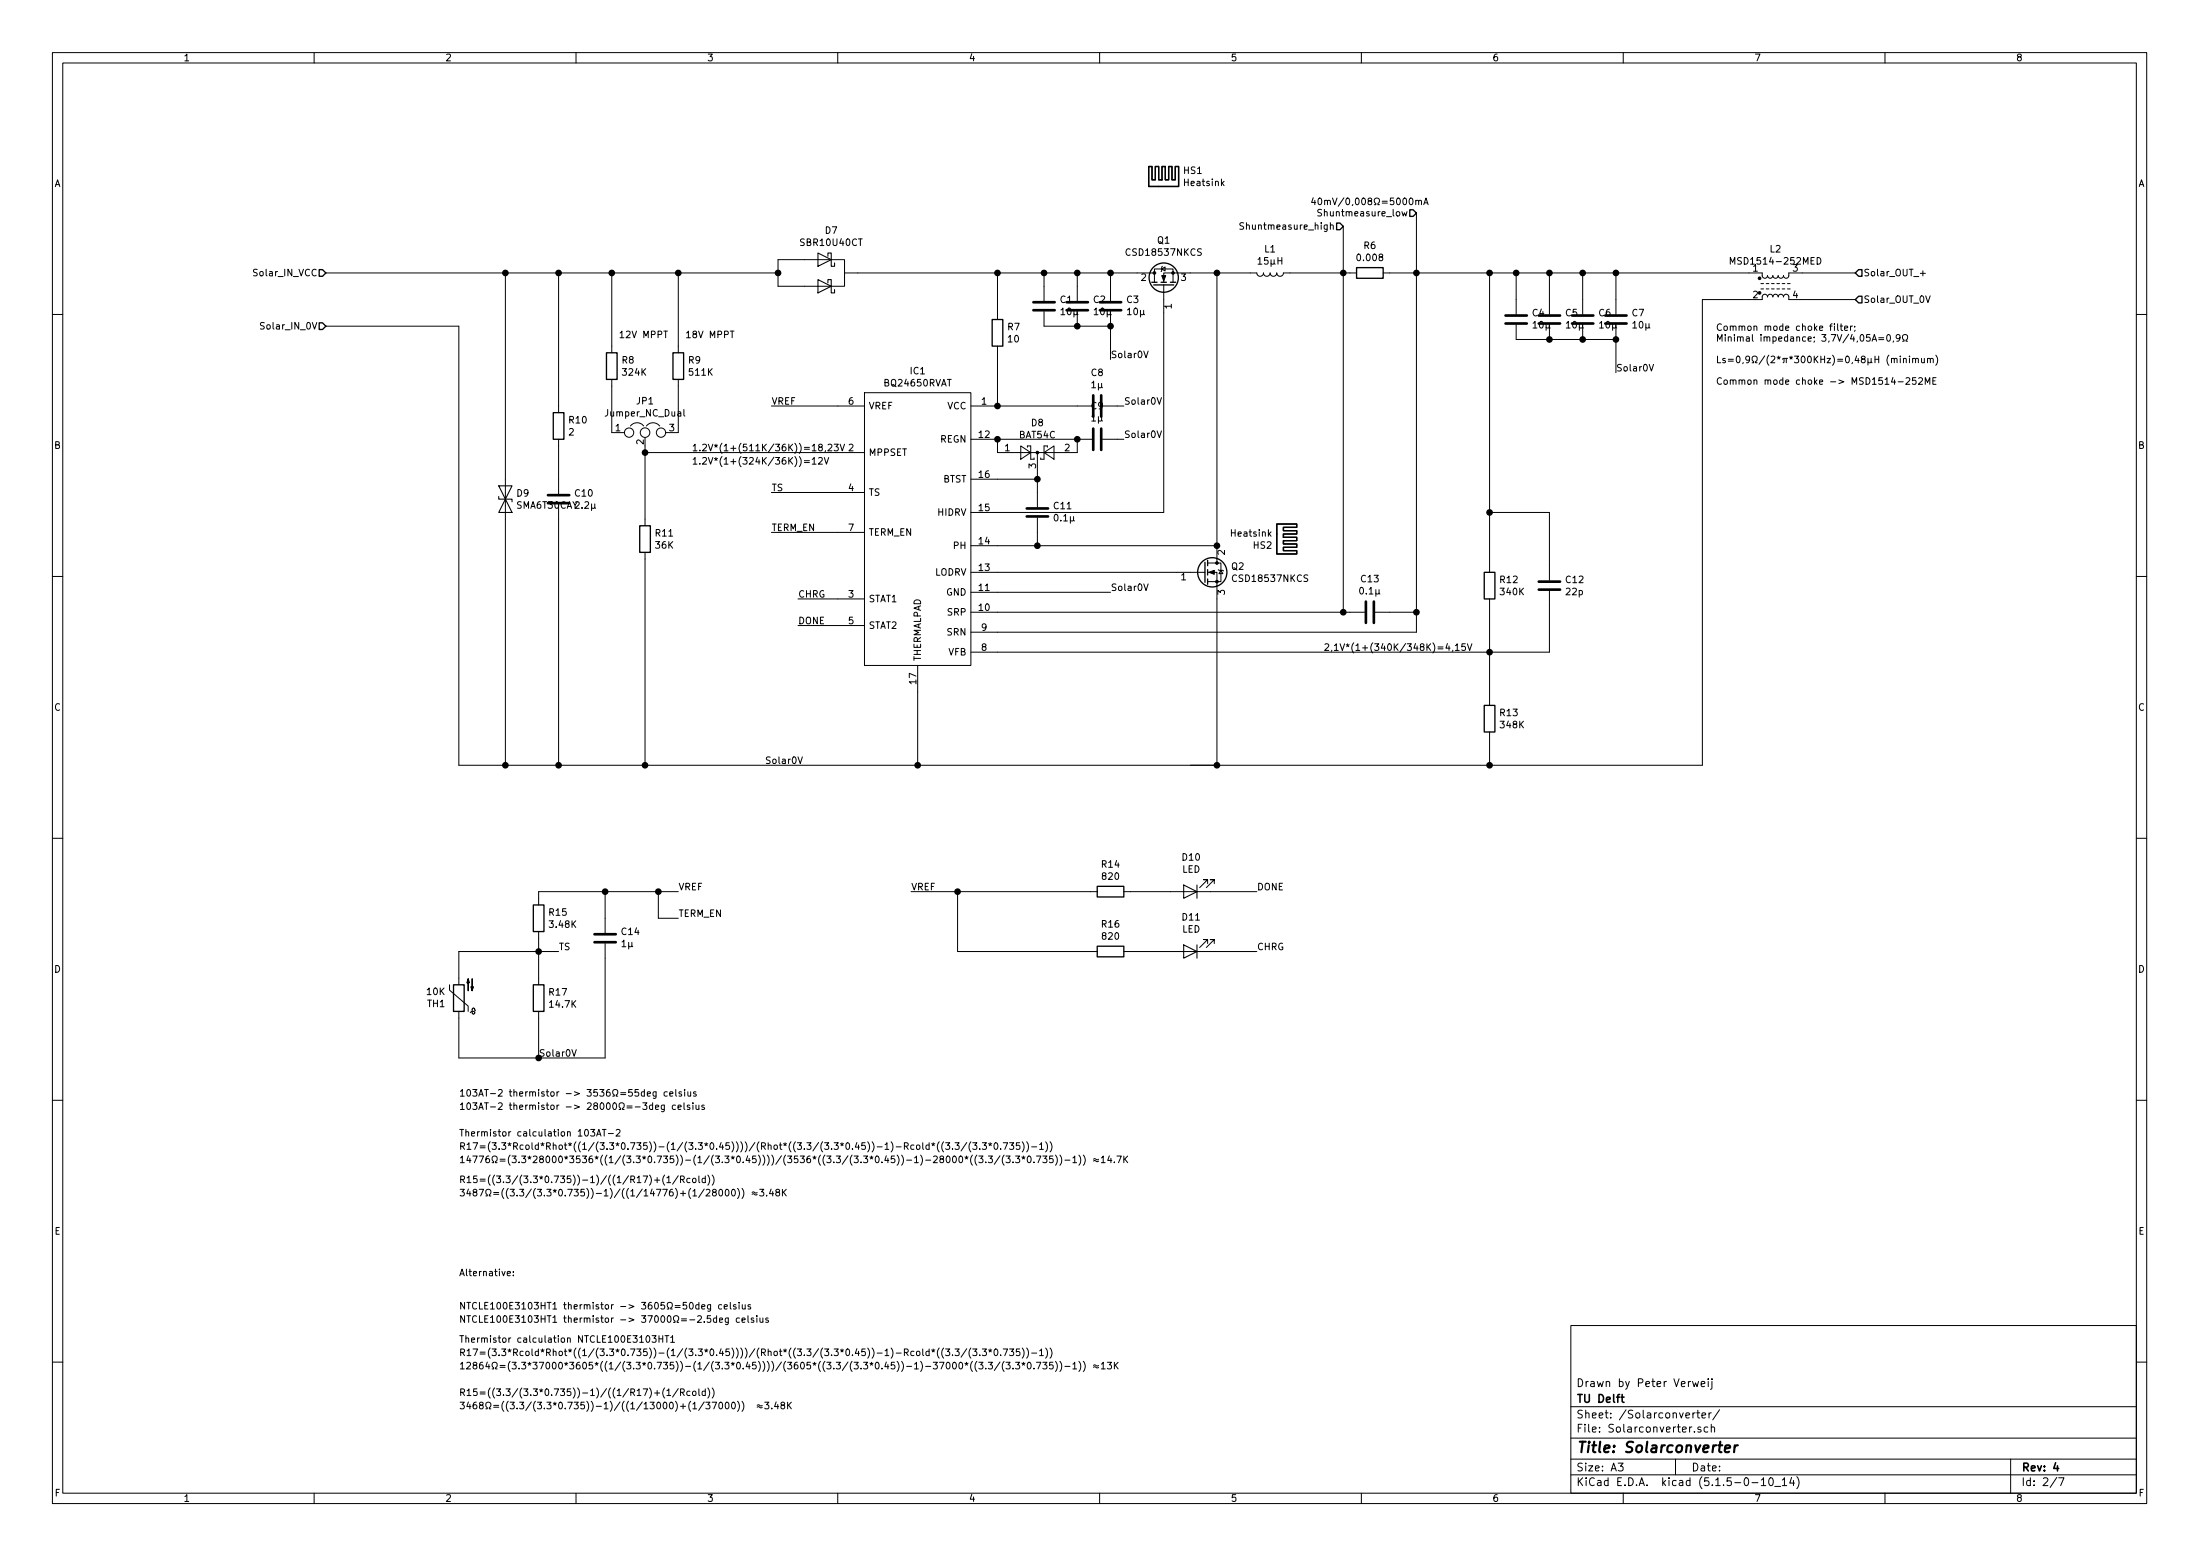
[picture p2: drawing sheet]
EESchema Schematic File Version 4
EELAYER 30 0
EELAYER END
$Descr A3 16535 11693
encoding utf-8
Sheet 2 7
Title "Solarconverter"
Date ""
Rev "4"
Comp "TU Delft"
Comment1 "Drawn by Peter Verweij"
Comment2 ""
Comment3 ""
Comment4 ""
$EndDescr
$Comp
L Mechanical:Heatsink HS2
U 1 1
P 9600 4050
AR Path="/5FE068BD/5FE5EEC7" Ref="HS2"  Part="1" 
AR Path="/6068BAB6/5FE5EEC7" Ref="HS?"  Part="1" 
F 0 "HS2" V 9646 4020 50  0000 R CNN
F 1 "Heatsink" V 9555 4020 50  0000 R CNN
F 2 "Footprints GNSS project:Heatsink_Fischer_SK104-STCB_35x13mm__2xDrill3.5mm_ScrewM3" H 9612 4050 50  0001 C CNN
F 3 "~" H 9612 4050 50  0001 C CNN
F 4 "Aavid, Thermal Division of Boyd Corporation" H 9600 4050 50  0001 C CNN "Manufacturer_Name"
F 5 "HS403-ND" H 9600 4050 50  0001 C CNN "Manufacturer_Part_Number"
F 6 "Heatsink for TO220" H 9600 4050 50  0001 C CNN "Description/Value"
F 7 "Thru-Hole" H 9600 4050 50  0001 C CNN "Type"
	1    9600 4050
	0    1    1    0   
$EndComp
$Comp
L Mechanical:Heatsink HS1
U 1 1
P 8750 1400
AR Path="/5FE068BD/5FE5EED1" Ref="HS1"  Part="1" 
AR Path="/6068BAB6/5FE5EED1" Ref="HS?"  Part="1" 
F 0 "HS1" H 8892 1521 50  0000 L CNN
F 1 "Heatsink" H 8892 1430 50  0000 L CNN
F 2 "Footprints GNSS project:Heatsink_Fischer_SK104-STCB_35x13mm__2xDrill3.5mm_ScrewM3" H 8762 1400 50  0001 C CNN
F 3 "~" H 8762 1400 50  0001 C CNN
F 4 "Aavid, Thermal Division of Boyd Corporation" H 8750 1400 50  0001 C CNN "Manufacturer_Name"
F 5 "HS403-ND" H 8750 1400 50  0001 C CNN "Manufacturer_Part_Number"
F 6 "Heatsink for TO220" H 8750 1400 50  0001 C CNN "Description/Value"
F 7 "Thru-Hole" H 8750 1400 50  0001 C CNN "Type"
	1    8750 1400
	1    0    0    -1  
$EndComp
$Comp
L Device:C C10
U 1 1
P 4200 3750
AR Path="/5FE068BD/6025CA2A" Ref="C10"  Part="1" 
AR Path="/6068BAB6/6025CA2A" Ref="C?"  Part="1" 
F 0 "C10" H 4315 3796 50  0000 L CNN
F 1 "2.2µ" H 4315 3705 50  0000 L CNN
F 2 "Capacitor_SMD:C_1210_3225Metric" H 4238 3600 50  0001 C CNN
F 3 "~" H 4200 3750 50  0001 C CNN
F 4 "2.2µF capacitor" H 4200 3750 50  0001 C CNN "Description/Value"
F 5 "AVX" H 4200 3750 50  0001 C CNN "Manufacturer_Name"
F 6 "12105C225KAZ2A" H 4200 3750 50  0001 C CNN "Manufacturer_Part_Number"
F 7 "1210inch 3225metric" H 4200 3750 50  0001 C CNN "Footprint type"
F 8 "SMD" H 4200 3750 50  0001 C CNN "Type"
	1    4200 3750
	1    0    0    -1  
$EndComp
$Comp
L Device:R R10
U 1 1
P 4200 3200
AR Path="/5FE068BD/6025D3A9" Ref="R10"  Part="1" 
AR Path="/6068BAB6/6025D3A9" Ref="R?"  Part="1" 
F 0 "R10" H 4270 3246 50  0000 L CNN
F 1 "2" H 4270 3155 50  0000 L CNN
F 2 "Resistor_SMD:R_0805_2012Metric" V 4130 3200 50  0001 C CNN
F 3 "~" H 4200 3200 50  0001 C CNN
F 4 "SMD 2Ω resistor" H 4200 3200 50  0001 C CNN "Description/Value"
F 5 "0805inch 2012metric" H 4200 3200 50  0001 C CNN "Footprint type"
F 6 "Vishay / Dale" H 4200 3200 50  0001 C CNN "Manufacturer_Name"
F 7 "CRCW08052R00FKEAC" H 4200 3200 50  0001 C CNN "Manufacturer_Part_Number"
F 8 "SMD" H 4200 3200 50  0001 C CNN "Type"
	1    4200 3200
	1    0    0    -1  
$EndComp
Text HLabel 2450 2050 0    50   Input ~ 0
Solar_IN_VCC
Wire Wire Line
	4200 3050 4200 2050
Wire Wire Line
	2450 2050 3800 2050
Wire Wire Line
	4200 2050 4600 2050
Connection ~ 4200 2050
Wire Wire Line
	4200 3350 4200 3600
$Comp
L Symbols_GNSS_project:BQ24650RVAT IC1
U 1 1
P 6300 3650
AR Path="/5FE068BD/602941C0" Ref="IC1"  Part="1" 
AR Path="/6068BAB6/602941C0" Ref="IC?"  Part="1" 
F 0 "IC1" H 6900 4515 50  0000 C CNN
F 1 "BQ24650RVAT" H 6900 4424 50  0000 C CNN
F 2 "Footprints GNSS project:QFN50P350X350X100-17N-D" H 8030 4220 50  0001 L CNN
F 3 "http://www.ti.com/lit/ds/slusa75a/slusa75a.pdf" H 8030 4120 50  0001 L CNN
F 4 "Battery Charge Controller MPPT VQFN16 Texas Instruments BQ24650RVAT, Battery Charge Controller Lead-Acid, Lithium, Lithium-Ion, Lithium-Polymer, 16-Pin VQFN" H 8030 4020 50  0001 L CNN "Description"
F 5 "1" H 7236 4408 50  0001 L CNN "Height"
F 6 "Texas Instruments" H 8030 3820 50  0001 L CNN "Manufacturer_Name"
F 7 "BQ24650RVAT" H 6650 4410 50  0001 L CNN "Manufacturer_Part_Number"
F 8 "595-BQ24650RVAT" H 8030 4080 50  0001 L CNN "Mouser Part Number"
F 9 "https://www.mouser.co.uk/ProductDetail/Texas-Instruments/BQ24650RVAT/?qs=0zjllh%252Bnl7aWZFdmZJdRlw%3D%3D" H 8030 3980 50  0001 L CNN "Mouser Price/Stock"
F 10 "BQ24650RVAT" H 8040 3660 50  0001 L CNN "Arrow Part Number"
F 11 "https://www.arrow.com/en/products/bq24650rvat/texas-instruments" H 8040 3610 50  0001 L CNN "Arrow Price/Stock"
F 12 "MPPT solar power converter IC" H 6300 3650 50  0001 C CNN "Description/Value"
F 13 "VQFN-16" H 6300 3650 50  0001 C CNN "Footprint type"
F 14 "SMD" H 6300 3650 50  0001 C CNN "Type"
	1    6300 3650
	1    0    0    -1  
$EndComp
Text HLabel 2450 2450 0    50   Input ~ 0
Solar_IN_0V
$Comp
L Device:Q_NMOS_GDS Q1
U 1 1
P 8750 2150
AR Path="/5FE068BD/6029AA79" Ref="Q1"  Part="1" 
AR Path="/6068BAB6/6029AA79" Ref="Q?"  Part="1" 
F 0 "Q1" V 9092 2150 50  0000 C CNN
F 1 "CSD18537NKCS" V 9001 2150 50  0000 C CNN
F 2 "Package_TO_SOT_THT:TO-220-3_Vertical" H 8950 2250 50  0001 C CNN
F 3 "~" H 8750 2150 50  0001 C CNN
F 4 "N-Channel mosfet" H 8750 2150 50  0001 C CNN "Description/Value"
F 5 "TO-220AB-3" H 8750 2150 50  0001 C CNN "Footprint type"
F 6 "Texas Instruments" H 8750 2150 50  0001 C CNN "Manufacturer_Name"
F 7 "CSD18537NKCS" H 8750 2150 50  0001 C CNN "Manufacturer_Part_Number"
F 8 "Thru-Hole" H 8750 2150 50  0001 C CNN "Type"
	1    8750 2150
	0    -1   -1   0   
$EndComp
$Comp
L Device:Q_NMOS_GDS Q2
U 1 1
P 9050 4300
AR Path="/5FE068BD/602A8198" Ref="Q2"  Part="1" 
AR Path="/6068BAB6/602A8198" Ref="Q?"  Part="1" 
F 0 "Q2" H 9254 4346 50  0000 L CNN
F 1 "CSD18537NKCS" H 9254 4255 50  0000 L CNN
F 2 "Package_TO_SOT_THT:TO-220-3_Vertical" H 9250 4400 50  0001 C CNN
F 3 "~" H 9050 4300 50  0001 C CNN
F 4 "N-Channel mosfet" H 9050 4300 50  0001 C CNN "Description/Value"
F 5 "TO-220AB-3" H 9050 4300 50  0001 C CNN "Footprint type"
F 6 "Texas Instruments" H 9050 4300 50  0001 C CNN "Manufacturer_Name"
F 7 "CSD18537NKCS" H 9050 4300 50  0001 C CNN "Manufacturer_Part_Number"
F 8 "Thru-Hole" H 9050 4300 50  0001 C CNN "Type"
	1    9050 4300
	1    0    0    -1  
$EndComp
Wire Wire Line
	9150 4100 9150 2050
$Comp
L Device:L L1
U 1 1
P 9550 2050
AR Path="/5FE068BD/602DBB67" Ref="L1"  Part="1" 
AR Path="/6068BAB6/602DBB67" Ref="L?"  Part="1" 
F 0 "L1" V 9369 2050 50  0000 C CNN
F 1 "15µH" V 9460 2050 50  0000 C CNN
F 2 "Footprints GNSS project:SER1390-223MLB" H 9550 2050 50  0001 C CNN
F 3 "SER1390-153MLB" H 9550 2050 50  0001 C CNN
F 4 "Coilcraft" V 9550 2050 50  0001 C CNN "Manufacturer_Name"
F 5 "SER1390-153MLB" H 9550 2050 50  0001 C CNN "Manufacturer_Part_Number"
F 6 "15µH inductor" H 9550 2050 50  0001 C CNN "Description/Value"
F 7 "SMD" H 9550 2050 50  0001 C CNN "Type"
	1    9550 2050
	0    1    1    0   
$EndComp
$Comp
L Device:R R6
U 1 1
P 10300 2050
AR Path="/5FE068BD/602DC70B" Ref="R6"  Part="1" 
AR Path="/6068BAB6/602DC70B" Ref="R?"  Part="1" 
F 0 "R6" V 10093 2050 50  0000 C CNN
F 1 "0.008" V 10184 2050 50  0000 C CNN
F 2 "Resistor_SMD:R_2512_6332Metric" V 10230 2050 50  0001 C CNN
F 3 "~" H 10300 2050 50  0001 C CNN
F 4 "SMD 0.008Ω current sense resistor" H 10300 2050 50  0001 C CNN "Description/Value"
F 5 "Vishay/Dale" H 10300 2050 50  0001 C CNN "Manufacturer_Name"
F 6 "WSLP25128L000FEA" H 10300 2050 50  0001 C CNN "Manufacturer_Part_Number"
F 7 "SMD" H 10300 2050 50  0001 C CNN "Type"
F 8 "2512inch 6332metric" H 10300 2050 50  0001 C CNN "Footprint type"
	1    10300 2050
	0    1    1    0   
$EndComp
Connection ~ 9150 2050
$Comp
L Device:R R7
U 1 1
P 7500 2500
AR Path="/5FE068BD/602EA48C" Ref="R7"  Part="1" 
AR Path="/6068BAB6/602EA48C" Ref="R?"  Part="1" 
F 0 "R7" H 7570 2546 50  0000 L CNN
F 1 "10" H 7570 2455 50  0000 L CNN
F 2 "Resistor_SMD:R_1206_3216Metric" V 7430 2500 50  0001 C CNN
F 3 "~" H 7500 2500 50  0001 C CNN
F 4 "SMD 10Ω resistor" H 7500 2500 50  0001 C CNN "Description/Value"
F 5 "1206inch 3216metric" H 7500 2500 50  0001 C CNN "Footprint type"
F 6 "Vishay / Dale" H 7500 2500 50  0001 C CNN "Manufacturer_Name"
F 7 "RCS120610R0FKEA" H 7500 2500 50  0001 C CNN "Manufacturer_Part_Number"
F 8 "SMD" H 7500 2500 50  0001 C CNN "Type"
	1    7500 2500
	1    0    0    -1  
$EndComp
Wire Wire Line
	7500 2350 7500 2050
Wire Wire Line
	7500 2650 7500 3050
$Comp
L Device:C C8
U 1 1
P 8250 3050
AR Path="/5FE068BD/602F4426" Ref="C8"  Part="1" 
AR Path="/6068BAB6/602F4426" Ref="C?"  Part="1" 
F 0 "C8" V 7998 3050 50  0000 C CNN
F 1 "1µ" V 8089 3050 50  0000 C CNN
F 2 "Capacitor_SMD:C_0805_2012Metric" H 8288 2900 50  0001 C CNN
F 3 "~" H 8250 3050 50  0001 C CNN
F 4 "1µF capacitor" H 8250 3050 50  0001 C CNN "Description/Value"
F 5 "AVX" H 8250 3050 50  0001 C CNN "Manufacturer_Name"
F 6 "08055C105K4T4A" H 8250 3050 50  0001 C CNN "Manufacturer_Part_Number"
F 7 "0805inch 2012metric" H 8250 3050 50  0001 C CNN "Footprint type"
F 8 "SMD" H 8250 3050 50  0001 C CNN "Type"
	1    8250 3050
	0    1    1    0   
$EndComp
$Comp
L Device:R R9
U 1 1
P 5100 2750
AR Path="/5FE068BD/602F9D48" Ref="R9"  Part="1" 
AR Path="/6068BAB6/602F9D48" Ref="R?"  Part="1" 
F 0 "R9" H 5170 2796 50  0000 L CNN
F 1 "511K" H 5170 2705 50  0000 L CNN
F 2 "Resistor_SMD:R_0603_1608Metric" V 5030 2750 50  0001 C CNN
F 3 "~" H 5100 2750 50  0001 C CNN
F 4 "SMD 511K resistor" H 5100 2750 50  0001 C CNN "Description/Value"
F 5 "0603inch 1608metric" H 5100 2750 50  0001 C CNN "Footprint type"
F 6 "Vishay / Dale" H 5100 2750 50  0001 C CNN "Manufacturer_Name"
F 7 "CRCW0603511KFKEA" H 5100 2750 50  0001 C CNN "Manufacturer_Part_Number"
F 8 "SMD" H 5100 2750 50  0001 C CNN "Type"
	1    5100 2750
	1    0    0    -1  
$EndComp
$Comp
L Device:R R11
U 1 1
P 4850 4050
AR Path="/5FE068BD/602FA39F" Ref="R11"  Part="1" 
AR Path="/6068BAB6/602FA39F" Ref="R?"  Part="1" 
F 0 "R11" H 4920 4096 50  0000 L CNN
F 1 "36K" H 4920 4005 50  0000 L CNN
F 2 "Resistor_SMD:R_0603_1608Metric" V 4780 4050 50  0001 C CNN
F 3 "~" H 4850 4050 50  0001 C CNN
F 4 "SMD 36K resistor" H 4850 4050 50  0001 C CNN "Description/Value"
F 5 "0603inch 1608metric" H 4850 4050 50  0001 C CNN "Footprint type"
F 6 "Vishay / Dale" H 4850 4050 50  0001 C CNN "Manufacturer_Name"
F 7 "CRCW060336K0FKEAC" H 4850 4050 50  0001 C CNN "Manufacturer_Part_Number"
F 8 "SMD" H 4850 4050 50  0001 C CNN "Type"
	1    4850 4050
	1    0    0    -1  
$EndComp
Wire Wire Line
	4850 3400 6300 3400
Wire Wire Line
	4850 3400 4850 3900
Text Label 6000 4500 0    50   ~ 0
CHRG
Wire Wire Line
	6000 4500 6300 4500
Text Label 6000 4700 0    50   ~ 0
DONE
Wire Wire Line
	6000 4700 6300 4700
$Comp
L Device:R R12
U 1 1
P 11200 4400
AR Path="/5FE068BD/6031F2FE" Ref="R12"  Part="1" 
AR Path="/6068BAB6/6031F2FE" Ref="R?"  Part="1" 
F 0 "R12" H 11270 4446 50  0000 L CNN
F 1 "340K" H 11270 4355 50  0000 L CNN
F 2 "Resistor_SMD:R_0603_1608Metric" V 11130 4400 50  0001 C CNN
F 3 "~" H 11200 4400 50  0001 C CNN
F 4 "SMD 340K resistor" H 11200 4400 50  0001 C CNN "Description/Value"
F 5 "0603inch 1608metric" H 11200 4400 50  0001 C CNN "Footprint type"
F 6 "Vishay/Dale" H 11200 4400 50  0001 C CNN "Manufacturer_Name"
F 7 "CRCW0603340KFKEAC" H 11200 4400 50  0001 C CNN "Manufacturer_Part_Number"
F 8 "SMD" H 11200 4400 50  0001 C CNN "Type"
	1    11200 4400
	1    0    0    -1  
$EndComp
$Comp
L Device:R R13
U 1 1
P 11200 5400
AR Path="/5FE068BD/6031F8EC" Ref="R13"  Part="1" 
AR Path="/6068BAB6/6031F8EC" Ref="R?"  Part="1" 
F 0 "R13" H 11270 5446 50  0000 L CNN
F 1 "348K" H 11270 5355 50  0000 L CNN
F 2 "Resistor_SMD:R_0603_1608Metric" V 11130 5400 50  0001 C CNN
F 3 "~" H 11200 5400 50  0001 C CNN
F 4 "SMD 348K resistor" H 11200 5400 50  0001 C CNN "Description/Value"
F 5 "0603inch 1608metric" H 11200 5400 50  0001 C CNN "Footprint type"
F 6 "Vishay/Dale" H 11200 5400 50  0001 C CNN "Manufacturer_Name"
F 7 "CRCW0603348KFKEA" H 11200 5400 50  0001 C CNN "Manufacturer_Part_Number"
F 8 "SMD" H 11200 5400 50  0001 C CNN "Type"
	1    11200 5400
	1    0    0    -1  
$EndComp
Wire Wire Line
	11200 4250 11200 3850
Wire Wire Line
	11200 4550 11200 4900
Wire Wire Line
	8850 4300 7500 4300
Wire Wire Line
	9150 2050 9400 2050
Wire Wire Line
	10650 4750 10650 4600
Connection ~ 10650 2050
Wire Wire Line
	7500 4600 10100 4600
Wire Wire Line
	10100 4600 10100 2050
Connection ~ 10100 2050
Wire Wire Line
	3450 5750 3800 5750
Wire Wire Line
	11200 5550 11200 5750
Wire Wire Line
	6900 5200 6900 5750
Connection ~ 6900 5750
Wire Wire Line
	4850 4200 4850 5750
Connection ~ 4850 5750
Wire Wire Line
	4850 5750 6900 5750
Wire Wire Line
	4200 3900 4200 5750
Connection ~ 4200 5750
Wire Wire Line
	4200 5750 4850 5750
Connection ~ 11200 4900
Wire Wire Line
	11200 4900 11200 5250
Wire Wire Line
	9150 4500 9150 5750
Connection ~ 9150 5750
Wire Wire Line
	7500 3850 8750 3850
$Comp
L Device:C C11
U 1 1
P 7800 3850
AR Path="/5FE068BD/604416A1" Ref="C11"  Part="1" 
AR Path="/6068BAB6/604416A1" Ref="C?"  Part="1" 
F 0 "C11" H 7685 3804 50  0000 R CNN
F 1 "0.1µ" H 7685 3895 50  0000 R CNN
F 2 "Capacitor_SMD:C_0805_2012Metric" H 7838 3700 50  0001 C CNN
F 3 "~" H 7800 3850 50  0001 C CNN
F 4 "0.1µF capacitor" H 7800 3850 50  0001 C CNN "Description/Value"
F 5 "0805inch 2012metric" H 7800 3850 50  0001 C CNN "Footprint type"
F 6 "AVX" H 7800 3850 50  0001 C CNN "Manufacturer_Name"
F 7 "08055C104KAT4A" H 7800 3850 50  0001 C CNN "Manufacturer_Part_Number"
F 8 "SMD" H 7800 3850 50  0001 C CNN "Type"
	1    7800 3850
	-1   0    0    1   
$EndComp
Wire Wire Line
	7500 4100 7800 4100
Wire Wire Line
	7800 4100 7800 4000
Wire Wire Line
	7800 3700 7800 3600
Wire Wire Line
	7800 3600 7500 3600
Wire Wire Line
	8950 2050 9150 2050
Wire Wire Line
	7800 4100 9150 4100
Connection ~ 7800 4100
Connection ~ 9150 4100
$Comp
L Device:C C9
U 1 1
P 8250 3300
AR Path="/5FE068BD/6046E514" Ref="C9"  Part="1" 
AR Path="/6068BAB6/6046E514" Ref="C?"  Part="1" 
F 0 "C9" V 7998 3300 50  0000 C CNN
F 1 "1µ" V 8089 3300 50  0000 C CNN
F 2 "Capacitor_SMD:C_0805_2012Metric" H 8288 3150 50  0001 C CNN
F 3 "~" H 8250 3300 50  0001 C CNN
F 4 "1µF capacitor" H 8250 3300 50  0001 C CNN "Description/Value"
F 5 "AVX" H 8250 3300 50  0001 C CNN "Manufacturer_Name"
F 6 "08055C105K4T4A" H 8250 3300 50  0001 C CNN "Manufacturer_Part_Number"
F 7 "0805inch 2012metric" H 8250 3300 50  0001 C CNN "Footprint type"
F 8 "SMD" H 8250 3300 50  0001 C CNN "Type"
	1    8250 3300
	0    1    1    0   
$EndComp
Wire Wire Line
	8400 3050 8450 3050
Wire Wire Line
	8400 3300 8450 3300
Wire Wire Line
	7500 4450 8350 4450
$Comp
L Device:C C13
U 1 1
P 10300 4600
AR Path="/5FE068BD/6048D995" Ref="C13"  Part="1" 
AR Path="/6068BAB6/6048D995" Ref="C?"  Part="1" 
F 0 "C13" V 10048 4600 50  0000 C CNN
F 1 "0.1µ" V 10139 4600 50  0000 C CNN
F 2 "Capacitor_SMD:C_0805_2012Metric" H 10338 4450 50  0001 C CNN
F 3 "~" H 10300 4600 50  0001 C CNN
F 4 "0.1µF capacitor" H 10300 4600 50  0001 C CNN "Description/Value"
F 5 "0805inch 2012metric" H 10300 4600 50  0001 C CNN "Footprint type"
F 6 "AVX" H 10300 4600 50  0001 C CNN "Manufacturer_Name"
F 7 "08055C104KAT4A" H 10300 4600 50  0001 C CNN "Manufacturer_Part_Number"
F 8 "SMD" H 10300 4600 50  0001 C CNN "Type"
	1    10300 4600
	0    1    1    0   
$EndComp
Connection ~ 10100 4600
Wire Wire Line
	10450 4600 10650 4600
Connection ~ 10650 4600
Wire Wire Line
	10650 4600 10650 2050
$Comp
L Device:C C12
U 1 1
P 11650 4400
AR Path="/5FE068BD/6049E93C" Ref="C12"  Part="1" 
AR Path="/6068BAB6/6049E93C" Ref="C?"  Part="1" 
F 0 "C12" H 11765 4446 50  0000 L CNN
F 1 "22p" H 11765 4355 50  0000 L CNN
F 2 "Capacitor_SMD:C_0603_1608Metric" H 11688 4250 50  0001 C CNN
F 3 "~" H 11650 4400 50  0001 C CNN
F 4 "22pF capacitor" H 11650 4400 50  0001 C CNN "Description/Value"
F 5 "0603inch 1608metric" H 11650 4400 50  0001 C CNN "Footprint type"
F 6 "AVX" H 11650 4400 50  0001 C CNN "Manufacturer_Name"
F 7 "06035C220JAT2A" H 11650 4400 50  0001 C CNN "Manufacturer_Part_Number"
F 8 "SMD" H 11650 4400 50  0001 C CNN "Type"
	1    11650 4400
	1    0    0    -1  
$EndComp
Wire Wire Line
	11650 4550 11650 4900
Wire Wire Line
	11650 4900 11200 4900
Wire Wire Line
	11650 4250 11650 3850
Wire Wire Line
	11650 3850 11200 3850
Connection ~ 11200 3850
Wire Wire Line
	11200 3850 11200 2050
Text Label 5750 5750 0    50   ~ 0
Solar0V
Text Label 8450 3050 0    50   ~ 0
Solar0V
Text Label 8450 3300 0    50   ~ 0
Solar0V
Text Label 8350 4450 0    50   ~ 0
Solar0V
$Comp
L Device:C C3
U 1 1
P 8350 2300
AR Path="/5FE068BD/605570A6" Ref="C3"  Part="1" 
AR Path="/6068BAB6/605570A6" Ref="C?"  Part="1" 
F 0 "C3" H 8235 2254 50  0000 R CNN
F 1 "10µ" H 8235 2345 50  0000 R CNN
F 2 "Capacitor_SMD:C_1210_3225Metric" H 8388 2150 50  0001 C CNN
F 3 "~" H 8350 2300 50  0001 C CNN
F 4 "10µF capacitor" H 8350 2300 50  0001 C CNN "Description/Value"
F 5 "AVX" H 8350 2300 50  0001 C CNN "Manufacturer_Name"
F 6 "12105C106MAT4A" H 8350 2300 50  0001 C CNN "Manufacturer_Part_Number"
F 7 "1210inch 3225metric" H 8350 2300 50  0001 C CNN "Footprint type"
F 8 "SMD" H 8350 2300 50  0001 C CNN "Type"
	1    8350 2300
	-1   0    0    1   
$EndComp
Text Label 8350 2700 0    50   ~ 0
Solar0V
Wire Wire Line
	8350 2150 8350 2050
Wire Wire Line
	8350 2700 8350 2450
Text Label 5800 3700 0    50   ~ 0
TS
Text Label 5800 4000 0    50   ~ 0
TERM_EN
Text Label 5800 3050 0    50   ~ 0
VREF
Wire Wire Line
	5800 3050 6300 3050
Wire Wire Line
	6300 3700 5800 3700
Wire Wire Line
	5800 4000 6300 4000
$Comp
L Device:R R15
U 1 1
P 4050 6900
AR Path="/5FE068BD/605DC18F" Ref="R15"  Part="1" 
AR Path="/6068BAB6/605DC18F" Ref="R?"  Part="1" 
F 0 "R15" H 4120 6946 50  0000 L CNN
F 1 "3.48K" H 4120 6855 50  0000 L CNN
F 2 "Resistor_SMD:R_0603_1608Metric" V 3980 6900 50  0001 C CNN
F 3 "~" H 4050 6900 50  0001 C CNN
F 4 "SMD 3.48K resistor" H 4050 6900 50  0001 C CNN "Description/Value"
F 5 "0603inch 1608metric" H 4050 6900 50  0001 C CNN "Footprint type"
F 6 "Vishay / Dale" H 4050 6900 50  0001 C CNN "Manufacturer_Name"
F 7 "CRCW06033K48FKEA" H 4050 6900 50  0001 C CNN "Manufacturer_Part_Number"
F 8 "SMD" H 4050 6900 50  0001 C CNN "Type"
	1    4050 6900
	1    0    0    -1  
$EndComp
$Comp
L Device:R R17
U 1 1
P 4050 7500
AR Path="/5FE068BD/605DC825" Ref="R17"  Part="1" 
AR Path="/6068BAB6/605DC825" Ref="R?"  Part="1" 
F 0 "R17" H 4120 7546 50  0000 L CNN
F 1 "14.7K" H 4120 7455 50  0000 L CNN
F 2 "Resistor_SMD:R_0603_1608Metric" V 3980 7500 50  0001 C CNN
F 3 "~" H 4050 7500 50  0001 C CNN
F 4 "SMD 14.7K resistor" H 4050 7500 50  0001 C CNN "Description/Value"
F 5 "0603inch 1608metric" H 4050 7500 50  0001 C CNN "Footprint type"
F 6 "Vishay / Dale" H 4050 7500 50  0001 C CNN "Manufacturer_Name"
F 7 "CRCW060314K7FKEB" H 4050 7500 50  0001 C CNN "Manufacturer_Part_Number"
F 8 "SMD" H 4050 7500 50  0001 C CNN "Type"
	1    4050 7500
	1    0    0    -1  
$EndComp
Text Label 5100 6700 0    50   ~ 0
VREF
Wire Wire Line
	5100 6700 4950 6700
Wire Wire Line
	4050 6700 4050 6750
Wire Wire Line
	4050 7050 4050 7150
Wire Wire Line
	4050 7150 4050 7350
Connection ~ 4050 7150
Wire Wire Line
	4950 6900 4950 6700
Connection ~ 4950 6700
Text Label 4050 7950 0    50   ~ 0
Solar0V
Wire Wire Line
	5100 6900 4950 6900
Text Label 5100 6900 0    50   ~ 0
TERM_EN
Wire Wire Line
	4050 7150 4200 7150
Text Label 4200 7150 0    50   ~ 0
TS
Wire Wire Line
	4050 7650 4050 7950
$Comp
L Device:C C14
U 1 1
P 4550 7050
AR Path="/5FE068BD/60669841" Ref="C14"  Part="1" 
AR Path="/6068BAB6/60669841" Ref="C?"  Part="1" 
F 0 "C14" H 4435 7004 50  0000 R CNN
F 1 "1µ" H 4435 7095 50  0000 R CNN
F 2 "Capacitor_SMD:C_0805_2012Metric" H 4588 6900 50  0001 C CNN
F 3 "~" H 4550 7050 50  0001 C CNN
F 4 "1µF capacitor" H 4550 7050 50  0001 C CNN "Description/Value"
F 5 "AVX" H 4550 7050 50  0001 C CNN "Manufacturer_Name"
F 6 "08055C105K4T4A" H 4550 7050 50  0001 C CNN "Manufacturer_Part_Number"
F 7 "0805inch 2012metric" H 4550 7050 50  0001 C CNN "Footprint type"
F 8 "SMD" H 4550 7050 50  0001 C CNN "Type"
	1    4550 7050
	-1   0    0    1   
$EndComp
Wire Wire Line
	4550 6900 4550 6700
Connection ~ 4550 6700
Wire Wire Line
	4550 6700 4950 6700
Wire Wire Line
	4050 6700 4550 6700
$Comp
L Device:Thermistor_NTC TH1
U 1 1
P 3450 7500
AR Path="/5FE068BD/606B616B" Ref="TH1"  Part="1" 
AR Path="/6068BAB6/606B616B" Ref="TH?"  Part="1" 
F 0 "TH1" H 3548 7546 50  0000 L CNN
F 1 "10K" H 3548 7455 50  0000 L CNN
F 2 "Footprints GNSS project:NTCLE100E3103HT1" H 3450 7550 50  0001 C CNN
F 3 "~" H 3450 7550 50  0001 C CNN
F 4 "Semitec" H 3450 7500 50  0001 C CNN "Manufacturer_Name"
F 5 "103AT-2" H 3450 7500 50  0001 C CNN "Manufacturer_Part_Number"
F 6 "10K NTC Thermistor" H 3450 7500 50  0001 C CNN "Description/Value"
F 7 "Thru-Hole" H 3450 7500 50  0001 C CNN "Type"
	1    3450 7500
	-1   0    0    1   
$EndComp
Wire Wire Line
	3450 7350 3450 7150
Wire Wire Line
	3450 7150 4050 7150
Wire Wire Line
	4050 7950 3450 7950
Wire Wire Line
	3450 7950 3450 7650
Wire Wire Line
	4550 7950 4050 7950
Wire Wire Line
	4550 7200 4550 7950
Connection ~ 4050 7950
Text HLabel 13950 2050 2    50   Input ~ 0
Solar_OUT_+
Text HLabel 13950 2250 2    50   Input ~ 0
Solar_OUT_0V
Wire Wire Line
	12800 5750 11200 5750
Wire Wire Line
	13950 2250 13550 2250
Wire Wire Line
	13550 2050 13950 2050
$Comp
L Symbols_GNSS_project:MSD1514-252MED L2
U 1 1
P 13350 2150
AR Path="/5FE068BD/606F6B2C" Ref="L2"  Part="1" 
AR Path="/6068BAB6/606F6B2C" Ref="L?"  Part="1" 
F 0 "L2" H 13350 2431 50  0000 C CNN
F 1 "MSD1514-252MED" H 13350 2340 50  0000 C CNN
F 2 "Footprints GNSS project:MSD1514" H 13350 2150 50  0001 C CNN
F 3 "~" H 13350 2150 50  0001 C CNN
F 4 "2.5 µH Coupled-inductor" H 13350 2150 50  0001 C CNN "Description/Value"
F 5 "Coilcraft" H 13350 2150 50  0001 C CNN "Manufacturer_Name"
F 6 "MSD1514-252MED" H 13350 2150 50  0001 C CNN "Manufacturer_Part_Number"
F 7 "SMD" H 13350 2150 50  0001 C CNN "Type"
	1    13350 2150
	1    0    0    -1  
$EndComp
Wire Wire Line
	13150 2250 12800 2250
Wire Wire Line
	12800 2250 12800 5750
$Comp
L Device:LED D10
U 1 1
P 8950 6700
AR Path="/5FE068BD/60757F31" Ref="D10"  Part="1" 
AR Path="/6068BAB6/60757F31" Ref="D?"  Part="1" 
F 0 "D10" H 8943 6445 50  0000 C CNN
F 1 "LED" H 8943 6536 50  0000 C CNN
F 2 "LED_SMD:LED_0603_1608Metric" H 8950 6700 50  0001 C CNN
F 3 "~" H 8950 6700 50  0001 C CNN
F 4 "SMD RED 2mA LED" H 8950 6700 50  0001 C CNN "Description/Value"
F 5 "Kingbright" H 8950 6700 50  0001 C CNN "Manufacturer_Name"
F 6 "APHD1608LSURCK" H 8950 6700 50  0001 C CNN "Manufacturer_Part_Number"
F 7 "SMD" H 8950 6700 50  0001 C CNN "Type"
F 8 "0603inch 1608metric" H 8950 6700 50  0001 C CNN "Footprint type"
	1    8950 6700
	-1   0    0    1   
$EndComp
$Comp
L Device:LED D11
U 1 1
P 8950 7150
AR Path="/5FE068BD/60757F3C" Ref="D11"  Part="1" 
AR Path="/6068BAB6/60757F3C" Ref="D?"  Part="1" 
F 0 "D11" H 8943 6895 50  0000 C CNN
F 1 "LED" H 8943 6986 50  0000 C CNN
F 2 "LED_SMD:LED_0603_1608Metric" H 8950 7150 50  0001 C CNN
F 3 "~" H 8950 7150 50  0001 C CNN
F 4 "SMD RED 2mA LED" H 8950 7150 50  0001 C CNN "Description/Value"
F 5 "Kingbright" H 8950 7150 50  0001 C CNN "Manufacturer_Name"
F 6 "APHD1608LSURCK" H 8950 7150 50  0001 C CNN "Manufacturer_Part_Number"
F 7 "SMD" H 8950 7150 50  0001 C CNN "Type"
F 8 "0603inch 1608metric" H 8950 7150 50  0001 C CNN "Footprint type"
	1    8950 7150
	-1   0    0    1   
$EndComp
$Comp
L Device:R R14
U 1 1
P 8350 6700
AR Path="/5FE068BD/60757F47" Ref="R14"  Part="1" 
AR Path="/6068BAB6/60757F47" Ref="R?"  Part="1" 
F 0 "R14" V 8143 6700 50  0000 C CNN
F 1 "820" V 8234 6700 50  0000 C CNN
F 2 "Resistor_SMD:R_0603_1608Metric" V 8280 6700 50  0001 C CNN
F 3 "" H 8350 6700 50  0001 C CNN
F 4 "SMD 820Ω resistor" H 8350 6700 50  0001 C CNN "Description/Value"
F 5 "Vishay / Dale" H 8350 6700 50  0001 C CNN "Manufacturer_Name"
F 6 "CRCW0603820RFKEA" H 8350 6700 50  0001 C CNN "Manufacturer_Part_Number"
F 7 "SMD" H 8350 6700 50  0001 C CNN "Type"
F 8 "0603inch 1608metric" H 8350 6700 50  0001 C CNN "Footprint type"
	1    8350 6700
	0    1    1    0   
$EndComp
Wire Wire Line
	8500 6700 8800 6700
Wire Wire Line
	8800 7150 8500 7150
Text Label 9450 6700 0    50   ~ 0
DONE
Text Label 9450 7150 0    50   ~ 0
CHRG
Wire Wire Line
	9100 6700 9450 6700
Wire Wire Line
	9100 7150 9450 7150
Wire Wire Line
	7200 6700 8200 6700
Wire Wire Line
	7200 6700 7200 7150
Wire Wire Line
	7200 7150 8200 7150
Text Label 6850 6700 0    50   ~ 0
VREF
Wire Wire Line
	6850 6700 7200 6700
Connection ~ 7200 6700
$Comp
L Device:R R16
U 1 1
P 8350 7150
AR Path="/5FE068BD/60764EAC" Ref="R16"  Part="1" 
AR Path="/6068BAB6/60764EAC" Ref="R?"  Part="1" 
F 0 "R16" V 8143 7150 50  0000 C CNN
F 1 "820" V 8234 7150 50  0000 C CNN
F 2 "Resistor_SMD:R_0603_1608Metric" V 8280 7150 50  0001 C CNN
F 3 "" H 8350 7150 50  0001 C CNN
F 4 "SMD 820Ω resistor" H 8350 7150 50  0001 C CNN "Description/Value"
F 5 "Vishay / Dale" H 8350 7150 50  0001 C CNN "Manufacturer_Name"
F 6 "CRCW0603820RFKEA" H 8350 7150 50  0001 C CNN "Manufacturer_Part_Number"
F 7 "SMD" H 8350 7150 50  0001 C CNN "Type"
F 8 "0603inch 1608metric" H 8350 7150 50  0001 C CNN "Footprint type"
	1    8350 7150
	0    1    1    0   
$EndComp
Text Notes 5200 3400 0    50   ~ 0
1.2V*(1+(511K/36K))=18,23V
Text Notes 9950 4900 0    50   ~ 0
2,1V*(1+(340K/348K)=4,15V
Wire Wire Line
	9700 2050 10100 2050
Wire Wire Line
	10100 2050 10150 2050
Connection ~ 11200 5750
Text Notes 9850 1550 0    50   ~ 0
40mV/0,008Ω=5000mA
Text Notes 3450 9000 0    50   ~ 0
3487Ω=((3.3/(3.3*0.735))-1)/((1/14776)+(1/28000)) ≈3.48K
Text Notes 3450 8550 0    50   ~ 0
Thermistor calculation 103AT-2
$Comp
L Device:D_TVS D9
U 1 1
P 3800 3750
AR Path="/5FE068BD/6027289B" Ref="D9"  Part="1" 
AR Path="/6068BAB6/6027289B" Ref="D?"  Part="1" 
F 0 "D9" V 3754 3829 50  0000 L CNN
F 1 "SMA6T30CAY" V 3845 3829 50  0000 L CNN
F 2 "Footprints GNSS project:DIOM5126X265N" H 3800 3750 50  0001 C CNN
F 3 "~" H 3800 3750 50  0001 C CNN
F 4 "STMicroelectronics" V 3800 3750 50  0001 C CNN "Manufacturer_Name"
F 5 "SMA6T30CAY" H 3800 3750 50  0001 C CNN "Manufacturer_Part_Number"
F 6 "ESD protection schottkey diode" H 3800 3750 50  0001 C CNN "Description/Value"
F 7 "SMD" H 3800 3750 50  0001 C CNN "Type"
F 8 "DO-214AC-2" H 3800 3750 50  0001 C CNN "Footprint type"
	1    3800 3750
	0    1    1    0   
$EndComp
Wire Wire Line
	3800 3600 3800 2050
Connection ~ 3800 2050
Wire Wire Line
	3800 2050 4200 2050
Wire Wire Line
	3800 3900 3800 5750
Connection ~ 3800 5750
Wire Wire Line
	3800 5750 4200 5750
$Comp
L Device:R R8
U 1 1
P 4600 2750
AR Path="/5FE068BD/6028FE89" Ref="R8"  Part="1" 
AR Path="/6068BAB6/6028FE89" Ref="R?"  Part="1" 
F 0 "R8" H 4670 2796 50  0000 L CNN
F 1 "324K" H 4670 2705 50  0000 L CNN
F 2 "Resistor_SMD:R_0603_1608Metric" V 4530 2750 50  0001 C CNN
F 3 "~" H 4600 2750 50  0001 C CNN
F 4 "SMD 324K resistor" H 4600 2750 50  0001 C CNN "Description/Value"
F 5 "0603inch 1608metric" H 4600 2750 50  0001 C CNN "Footprint type"
F 6 "Vishay / Dale" H 4600 2750 50  0001 C CNN "Manufacturer_Name"
F 7 "CRCW0603324KFKEA" H 4600 2750 50  0001 C CNN "Manufacturer_Part_Number"
F 8 "SMD" H 4600 2750 50  0001 C CNN "Type"
	1    4600 2750
	1    0    0    -1  
$EndComp
$Comp
L Device:Jumper_NC_Dual JP1
U 1 1
P 4850 3250
AR Path="/5FE068BD/60290C15" Ref="JP1"  Part="1" 
AR Path="/6068BAB6/60290C15" Ref="JP?"  Part="1" 
F 0 "JP1" H 4850 3489 50  0000 C CNN
F 1 "Jumper_NC_Dual" H 4850 3398 50  0000 C CNN
F 2 "Connector_PinHeader_2.54mm:PinHeader_1x03_P2.54mm_Vertical" H 4850 3250 50  0001 C CNN
F 3 "~" H 4850 3250 50  0001 C CNN
F 4 "1x3 pin header" H 4850 3250 50  0001 C CNN "Description/Value"
F 5 "Amphenol FCI" H 4850 3250 50  0001 C CNN "Manufacturer_Name"
F 6 "10129378-903001BLF" H 4850 3250 50  0001 C CNN "Manufacturer_Part_Number"
F 7 "Thru-Hole" H 4850 3250 50  0001 C CNN "Type"
	1    4850 3250
	1    0    0    -1  
$EndComp
Wire Wire Line
	4600 3250 4600 2900
Wire Wire Line
	4600 2600 4600 2050
Connection ~ 4600 2050
Wire Wire Line
	4600 2050 5100 2050
Wire Wire Line
	5100 3250 5100 2900
Wire Wire Line
	5100 2600 5100 2050
Wire Wire Line
	4850 3400 4850 3350
Connection ~ 4850 3400
Text Notes 5150 2550 0    50   ~ 0
18V MPPT
Text Notes 4650 2550 0    50   ~ 0
12V MPPT
Text Notes 5200 3500 0    50   ~ 0
1.2V*(1+(324K/36K))=12V
Connection ~ 7500 3050
Wire Wire Line
	7500 3050 8100 3050
$Comp
L Device:C C2
U 1 1
P 8100 2300
AR Path="/5FE068BD/60349F0F" Ref="C2"  Part="1" 
AR Path="/6068BAB6/60349F0F" Ref="C?"  Part="1" 
F 0 "C2" H 7985 2254 50  0000 R CNN
F 1 "10µ" H 7985 2345 50  0000 R CNN
F 2 "Capacitor_SMD:C_1210_3225Metric" H 8138 2150 50  0001 C CNN
F 3 "~" H 8100 2300 50  0001 C CNN
F 4 "10µF capacitor" H 8100 2300 50  0001 C CNN "Description/Value"
F 5 "AVX" H 8100 2300 50  0001 C CNN "Manufacturer_Name"
F 6 "12105C106MAT4A" H 8100 2300 50  0001 C CNN "Manufacturer_Part_Number"
F 7 "1210inch 3225metric" H 8100 2300 50  0001 C CNN "Footprint type"
F 8 "SMD" H 8100 2300 50  0001 C CNN "Type"
	1    8100 2300
	-1   0    0    1   
$EndComp
$Comp
L Device:C C1
U 1 1
P 7850 2300
AR Path="/5FE068BD/6034A4A7" Ref="C1"  Part="1" 
AR Path="/6068BAB6/6034A4A7" Ref="C?"  Part="1" 
F 0 "C1" H 7735 2254 50  0000 R CNN
F 1 "10µ" H 7735 2345 50  0000 R CNN
F 2 "Capacitor_SMD:C_1210_3225Metric" H 7888 2150 50  0001 C CNN
F 3 "~" H 7850 2300 50  0001 C CNN
F 4 "10µF capacitor" H 7850 2300 50  0001 C CNN "Description/Value"
F 5 "AVX" H 7850 2300 50  0001 C CNN "Manufacturer_Name"
F 6 "12105C106MAT4A" H 7850 2300 50  0001 C CNN "Manufacturer_Part_Number"
F 7 "1210inch 3225metric" H 7850 2300 50  0001 C CNN "Footprint type"
F 8 "SMD" H 7850 2300 50  0001 C CNN "Type"
	1    7850 2300
	-1   0    0    1   
$EndComp
Wire Wire Line
	7850 2450 8100 2450
Connection ~ 8350 2450
Connection ~ 8100 2450
Wire Wire Line
	8100 2450 8350 2450
Wire Wire Line
	8100 2150 8100 2050
Wire Wire Line
	7850 2150 7850 2050
Connection ~ 7850 2050
Connection ~ 8100 2050
Connection ~ 8350 2050
Wire Wire Line
	8350 2050 8550 2050
Wire Wire Line
	8100 2050 8350 2050
Wire Wire Line
	7500 2050 7850 2050
Wire Wire Line
	7850 2050 8100 2050
$Comp
L Device:C C7
U 1 1
P 12150 2400
AR Path="/5FE068BD/60386BEF" Ref="C7"  Part="1" 
AR Path="/6068BAB6/60386BEF" Ref="C?"  Part="1" 
F 0 "C7" H 12035 2354 50  0000 R CNN
F 1 "10µ" H 12035 2445 50  0000 R CNN
F 2 "Capacitor_SMD:C_1210_3225Metric" H 12188 2250 50  0001 C CNN
F 3 "~" H 12150 2400 50  0001 C CNN
F 4 "10µF capacitor" H 12150 2400 50  0001 C CNN "Description/Value"
F 5 "AVX" H 12150 2400 50  0001 C CNN "Manufacturer_Name"
F 6 "12105C106MAT4A" H 12150 2400 50  0001 C CNN "Manufacturer_Part_Number"
F 7 "1210inch 3225metric" H 12150 2400 50  0001 C CNN "Footprint type"
F 8 "SMD" H 12150 2400 50  0001 C CNN "Type"
	1    12150 2400
	-1   0    0    1   
$EndComp
Text Label 12150 2800 0    50   ~ 0
Solar0V
Wire Wire Line
	12150 2800 12150 2550
$Comp
L Device:C C6
U 1 1
P 11900 2400
AR Path="/5FE068BD/60386BF7" Ref="C6"  Part="1" 
AR Path="/6068BAB6/60386BF7" Ref="C?"  Part="1" 
F 0 "C6" H 11785 2354 50  0000 R CNN
F 1 "10µ" H 11785 2445 50  0000 R CNN
F 2 "Capacitor_SMD:C_1210_3225Metric" H 11938 2250 50  0001 C CNN
F 3 "~" H 11900 2400 50  0001 C CNN
F 4 "10µF capacitor" H 11900 2400 50  0001 C CNN "Description/Value"
F 5 "AVX" H 11900 2400 50  0001 C CNN "Manufacturer_Name"
F 6 "12105C106MAT4A" H 11900 2400 50  0001 C CNN "Manufacturer_Part_Number"
F 7 "1210inch 3225metric" H 11900 2400 50  0001 C CNN "Footprint type"
F 8 "SMD" H 11900 2400 50  0001 C CNN "Type"
	1    11900 2400
	-1   0    0    1   
$EndComp
$Comp
L Device:C C5
U 1 1
P 11650 2400
AR Path="/5FE068BD/60386BFD" Ref="C5"  Part="1" 
AR Path="/6068BAB6/60386BFD" Ref="C?"  Part="1" 
F 0 "C5" H 11535 2354 50  0000 R CNN
F 1 "10µ" H 11535 2445 50  0000 R CNN
F 2 "Capacitor_SMD:C_1210_3225Metric" H 11688 2250 50  0001 C CNN
F 3 "~" H 11650 2400 50  0001 C CNN
F 4 "10µF capacitor" H 11650 2400 50  0001 C CNN "Description/Value"
F 5 "AVX" H 11650 2400 50  0001 C CNN "Manufacturer_Name"
F 6 "12105C106MAT4A" H 11650 2400 50  0001 C CNN "Manufacturer_Part_Number"
F 7 "1210inch 3225metric" H 11650 2400 50  0001 C CNN "Footprint type"
F 8 "SMD" H 11650 2400 50  0001 C CNN "Type"
	1    11650 2400
	-1   0    0    1   
$EndComp
Wire Wire Line
	11650 2550 11900 2550
Connection ~ 12150 2550
Connection ~ 11900 2550
Wire Wire Line
	11900 2550 12150 2550
$Comp
L Device:C C4
U 1 1
P 11400 2400
AR Path="/5FE068BD/603FE16F" Ref="C4"  Part="1" 
AR Path="/6068BAB6/603FE16F" Ref="C?"  Part="1" 
F 0 "C4" H 11285 2354 50  0000 R CNN
F 1 "10µ" H 11285 2445 50  0000 R CNN
F 2 "Capacitor_SMD:C_1210_3225Metric" H 11438 2250 50  0001 C CNN
F 3 "~" H 11400 2400 50  0001 C CNN
F 4 "10µF capacitor" H 11400 2400 50  0001 C CNN "Description/Value"
F 5 "AVX" H 11400 2400 50  0001 C CNN "Manufacturer_Name"
F 6 "12105C106MAT4A" H 11400 2400 50  0001 C CNN "Manufacturer_Part_Number"
F 7 "1210inch 3225metric" H 11400 2400 50  0001 C CNN "Footprint type"
F 8 "SMD" H 11400 2400 50  0001 C CNN "Type"
	1    11400 2400
	-1   0    0    1   
$EndComp
Wire Wire Line
	11400 2550 11650 2550
Connection ~ 11650 2550
Wire Wire Line
	11200 2050 11400 2050
Connection ~ 11200 2050
Wire Wire Line
	11400 2250 11400 2050
Connection ~ 11400 2050
Wire Wire Line
	11400 2050 11650 2050
Wire Wire Line
	11650 2250 11650 2050
Connection ~ 11650 2050
Wire Wire Line
	11650 2050 11900 2050
Wire Wire Line
	11900 2250 11900 2050
Connection ~ 11900 2050
Wire Wire Line
	11900 2050 12150 2050
Wire Wire Line
	12150 2250 12150 2050
Connection ~ 12150 2050
Wire Wire Line
	12150 2050 13150 2050
Text Notes 12900 2900 0    50   ~ 0
Common mode choke filter;\nMinimal impedance; 3,7V/4,05A=0,9Ω\n\nLs=0,9Ω/(2*π*300KHz)=0,48µH (minimum)\n\nCommon mode choke -> MSD1514-252ME\n
Wire Wire Line
	7500 4750 10650 4750
Wire Wire Line
	7500 4900 11200 4900
Wire Wire Line
	10150 4600 10100 4600
Wire Wire Line
	10450 2050 10650 2050
Wire Wire Line
	9150 5750 11200 5750
Wire Wire Line
	10650 2050 11200 2050
Connection ~ 5100 2050
$Comp
L Symbols_GNSS_project:SBR10U40CT D7
U 1 1
P 6350 2050
AR Path="/5FE068BD/60605F5E" Ref="D7"  Part="1" 
AR Path="/6068BAB6/60605F5E" Ref="D?"  Part="1" 
F 0 "D7" H 6450 1734 50  0000 C CNN
F 1 "SBR10U40CT" H 6450 1825 50  0000 C CNN
F 2 "Package_TO_SOT_THT:TO-220-3_Vertical" H 6500 1950 50  0001 C CNN
F 3 "~" H 6500 1950 50  0001 C CNN
F 4 "Schottkey diode" H 6350 2050 50  0001 C CNN "Description/Value"
F 5 "TO-220AB-3" H 6350 2050 50  0001 C CNN "Footprint type"
F 6 "Diodes Incorporated" H 6350 2050 50  0001 C CNN "Manufacturer_Name"
F 7 "SBR10U40CT" H 6350 2050 50  0001 C CNN "Manufacturer_Part_Number"
F 8 "Thru-Hole" H 6350 2050 50  0001 C CNN "Type"
	1    6350 2050
	-1   0    0    1   
$EndComp
Wire Wire Line
	6050 1950 5850 1950
Wire Wire Line
	5850 1950 5850 2050
Wire Wire Line
	5100 2050 5850 2050
Wire Wire Line
	5850 2050 5850 2150
Wire Wire Line
	5850 2150 6050 2150
Connection ~ 5850 2050
Wire Wire Line
	6450 2050 7500 2050
Connection ~ 7500 2050
$Comp
L Diode:BAT54C D8
U 1 1
P 7800 3400
AR Path="/5FE068BD/6065E625" Ref="D8"  Part="1" 
AR Path="/6068BAB6/6065E625" Ref="D?"  Part="1" 
F 0 "D8" H 7800 3625 50  0000 C CNN
F 1 "BAT54C" H 7800 3534 50  0000 C CNN
F 2 "Package_TO_SOT_SMD:SOT-23" H 7875 3525 50  0001 L CNN
F 3 "http://www.diodes.com/_files/datasheets/ds11005.pdf" H 7720 3400 50  0001 C CNN
F 4 "Schottkey diode" H 7800 3400 50  0001 C CNN "Description/Value"
F 5 "SOT-23" H 7800 3400 50  0001 C CNN "Footprint type"
F 6 "Vishay" H 7800 3400 50  0001 C CNN "Manufacturer_Name"
F 7 "BAT54C" H 7800 3400 50  0001 C CNN "Manufacturer_Part_Number"
F 8 "SMD" H 7800 3400 50  0001 C CNN "Type"
	1    7800 3400
	1    0    0    -1  
$EndComp
Wire Wire Line
	7500 3300 8100 3300
Connection ~ 7800 3600
Wire Wire Line
	8750 2350 8750 3850
Wire Wire Line
	7500 3400 7500 3300
Connection ~ 7500 3300
Wire Wire Line
	8100 3400 8100 3300
Connection ~ 8100 3300
Text Notes 3450 8750 0    50   ~ 0
14776Ω=(3.3*28000*3536*((1/(3.3*0.735))-(1/(3.3*0.45))))/(3536*((3.3/(3.3*0.45))-1)-28000*((3.3/(3.3*0.735))-1)) ≈14.7K
Text Notes 3450 8250 0    50   ~ 0
103AT-2 thermistor -> 3536Ω=55deg celsius
Text Notes 3450 8350 0    50   ~ 0
103AT-2 thermistor -> 28000Ω=-3deg celsius
Text Notes 3450 8650 0    50   ~ 0
R17=(3.3*Rcold*Rhot*((1/(3.3*0.735))-(1/(3.3*0.45))))/(Rhot*((3.3/(3.3*0.45))-1)-Rcold*((3.3/(3.3*0.735))-1))
Text Notes 3450 8900 0    50   ~ 0
R15=((3.3/(3.3*0.735))-1)/((1/R17)+(1/Rcold))
Text HLabel 10100 1700 0    50   Input ~ 0
Shuntmeasure_high
Wire Wire Line
	10100 1700 10100 2050
Text HLabel 10650 1600 0    50   Input ~ 0
Shuntmeasure_low
Wire Wire Line
	10650 1600 10650 2050
Text Notes 3450 10200 0    50   ~ 0
R17=(3.3*Rcold*Rhot*((1/(3.3*0.735))-(1/(3.3*0.45))))/(Rhot*((3.3/(3.3*0.45))-1)-Rcold*((3.3/(3.3*0.735))-1))
Text Notes 3450 10500 0    50   ~ 0
R15=((3.3/(3.3*0.735))-1)/((1/R17)+(1/Rcold))
Text Notes 3450 10600 0    50   ~ 0
3468Ω=((3.3/(3.3*0.735))-1)/((1/13000)+(1/37000))  ≈3.48K
Text Notes 3450 9950 0    50   ~ 0
NTCLE100E3103HT1 thermistor -> 37000Ω=-2.5deg celsius
Text Notes 3450 9850 0    50   ~ 0
NTCLE100E3103HT1 thermistor -> 3605Ω=50deg celsius\n
Text Notes 3450 10300 0    50   ~ 0
12864Ω=(3.3*37000*3605*((1/(3.3*0.735))-(1/(3.3*0.45))))/(3605*((3.3/(3.3*0.45))-1)-37000*((3.3/(3.3*0.735))-1)) ≈13K
Text Notes 3450 10100 0    50   ~ 0
Thermistor calculation NTCLE100E3103HT1
Text Notes 3450 9600 0    50   ~ 0
Alternative:
Wire Wire Line
	8950 5750 9150 5750
Wire Wire Line
	6900 5750 9150 5750
Wire Wire Line
	3450 5750 3450 2450
Wire Wire Line
	3450 2450 2450 2450
$EndSCHEMATC
